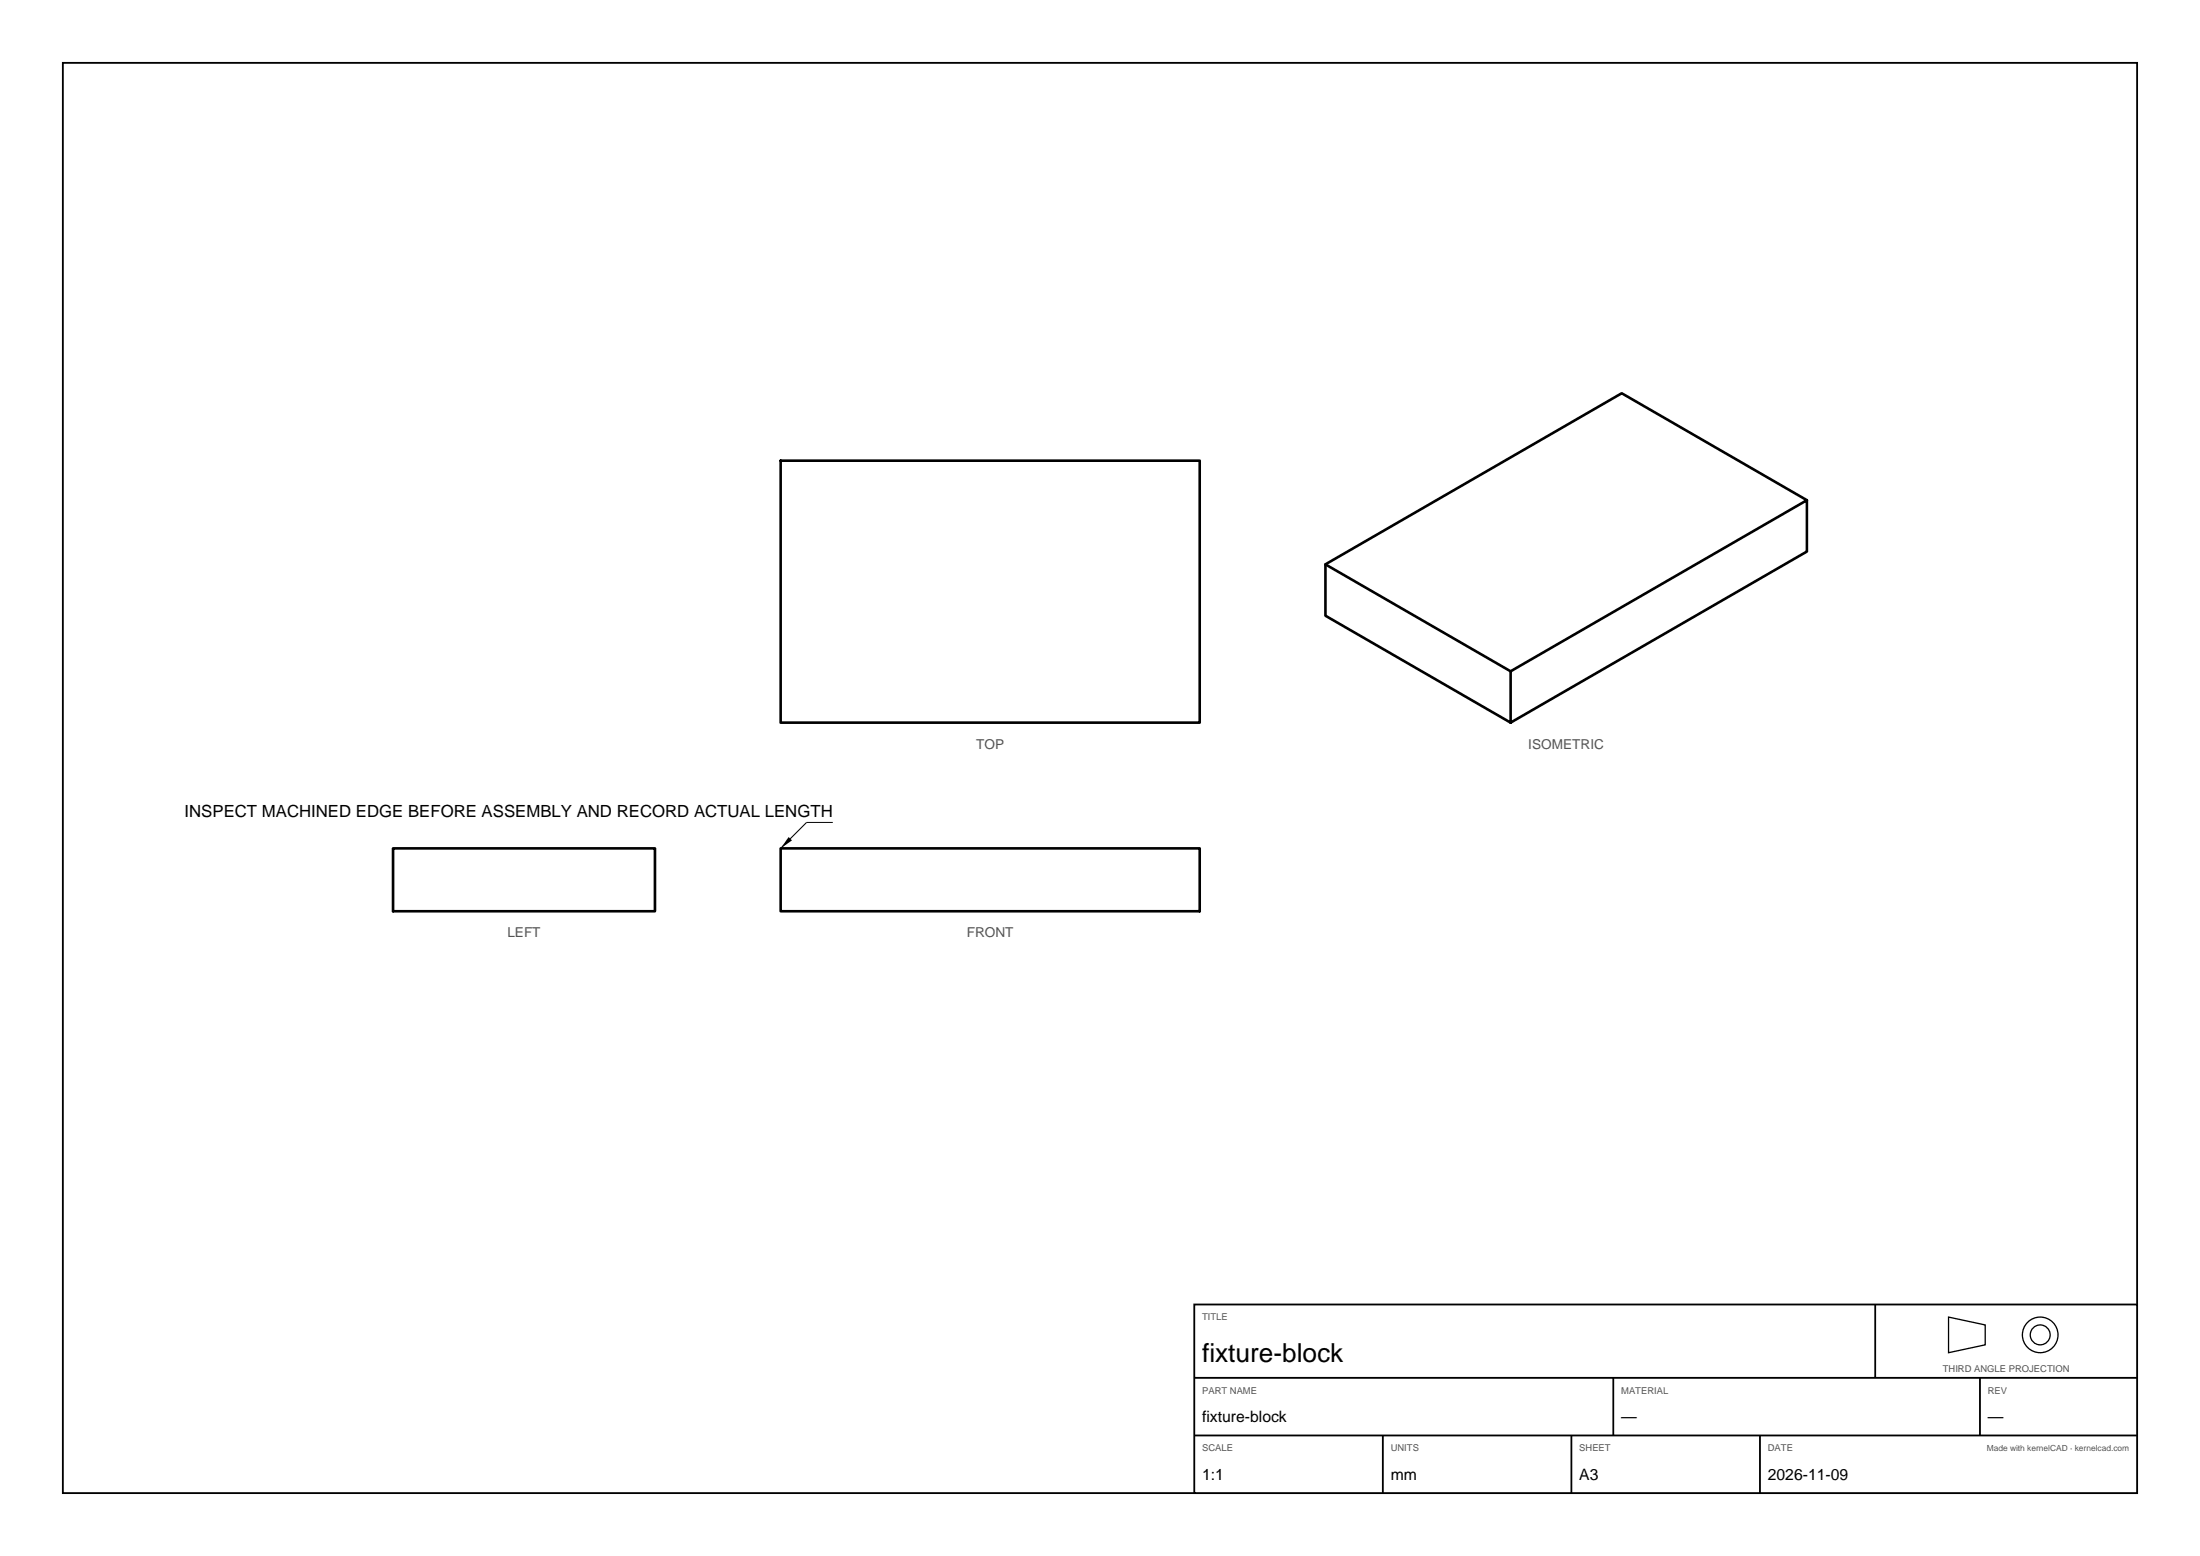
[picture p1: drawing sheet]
<svg xmlns="http://www.w3.org/2000/svg" width="420mm" height="297mm" viewBox="0 0 420 297" stroke-linecap="round" stroke-linejoin="round" font-family="sans-serif">
<path d="M12 12h396v273h-396z" fill="none" stroke="#000" stroke-width=".35"/>
<path d="M149 87.9h80v50h-80zM345 95.5l-56.6 32.6v9.8l56.6-32.6v-9.8l-35.4-20.4-56.6 32.6v9.8l35.4 20.4M253 107.7l35.4 20.4M75 161.9h50v12h-50zM149 161.9h80v12h-80z" fill="none" stroke="#000" stroke-width=".5"/>
<path d="M159 157h-5l-5 4.9" fill="none" stroke="#000" stroke-width=".19"/>
<path d="M150.6 159.8l.6 .6-2.2 1.5z" fill="#000"/>
<path d="M228 249h180v36h-180z" fill="#fff" stroke="#000" stroke-width=".35"/>
<path d="M358 249v14M228 263h180M228 274h180M264 274v11M300 274v11M308 263v11M336 274v11M378 263v11" fill="none" stroke="#000" stroke-width=".35"/>
<g fill="none" stroke="#000" stroke-width=".25">
<path d="M372 251.4l7 1.5v3.8l-7 1.5z"/>
<circle cx="389.5" cy="254.8" r="3.4"/>
<circle cx="389.5" cy="254.8" r="1.9"/>
</g>
<text font-size="5" x="229.5" y="260">fixture-block</text>
<text font-size="3.2" x="35.2" y="156">INSPECT MACHINED EDGE BEFORE ASSEMBLY AND RECORD ACTUAL LENGTH</text>
<g font-size="3">
<text x="229.5" y="271.5">fixture-block</text>
<text x="309.5" y="271.5">—</text>
<text x="379.5" y="271.5">—</text>
<text x="229.5" y="282.5">1:1</text>
<text x="265.5" y="282.5">mm</text>
<text x="301.5" y="282.5">A3</text>
<text x="337.5" y="282.5">2026-11-09</text>
</g>
<g font-size="2.6" fill="#555">
<text x="186.4" y="142.9">TOP</text>
<text x="291.8" y="142.9">ISOMETRIC</text>
<text x="96.9" y="178.9">LEFT</text>
<text x="184.6" y="178.9">FRONT</text>
</g>
<g font-size="1.8" fill="#555">
<text x="229.5" y="252">TITLE</text>
<text x="370.9" y="261.8">THIRD ANGLE PROJECTION</text>
<text x="229.5" y="266">PART NAME</text>
<text x="309.5" y="266">MATERIAL</text>
<text x="379.5" y="266">REV</text>
<text x="229.5" y="277">SCALE</text>
<text x="265.5" y="277">UNITS</text>
<text x="301.5" y="277">SHEET</text>
<text x="337.5" y="277">DATE</text>
</g>
<text font-size="1.6" fill="#555" x="379.3" y="277">Made with kernelCAD · kernelcad.com</text>
</svg>
